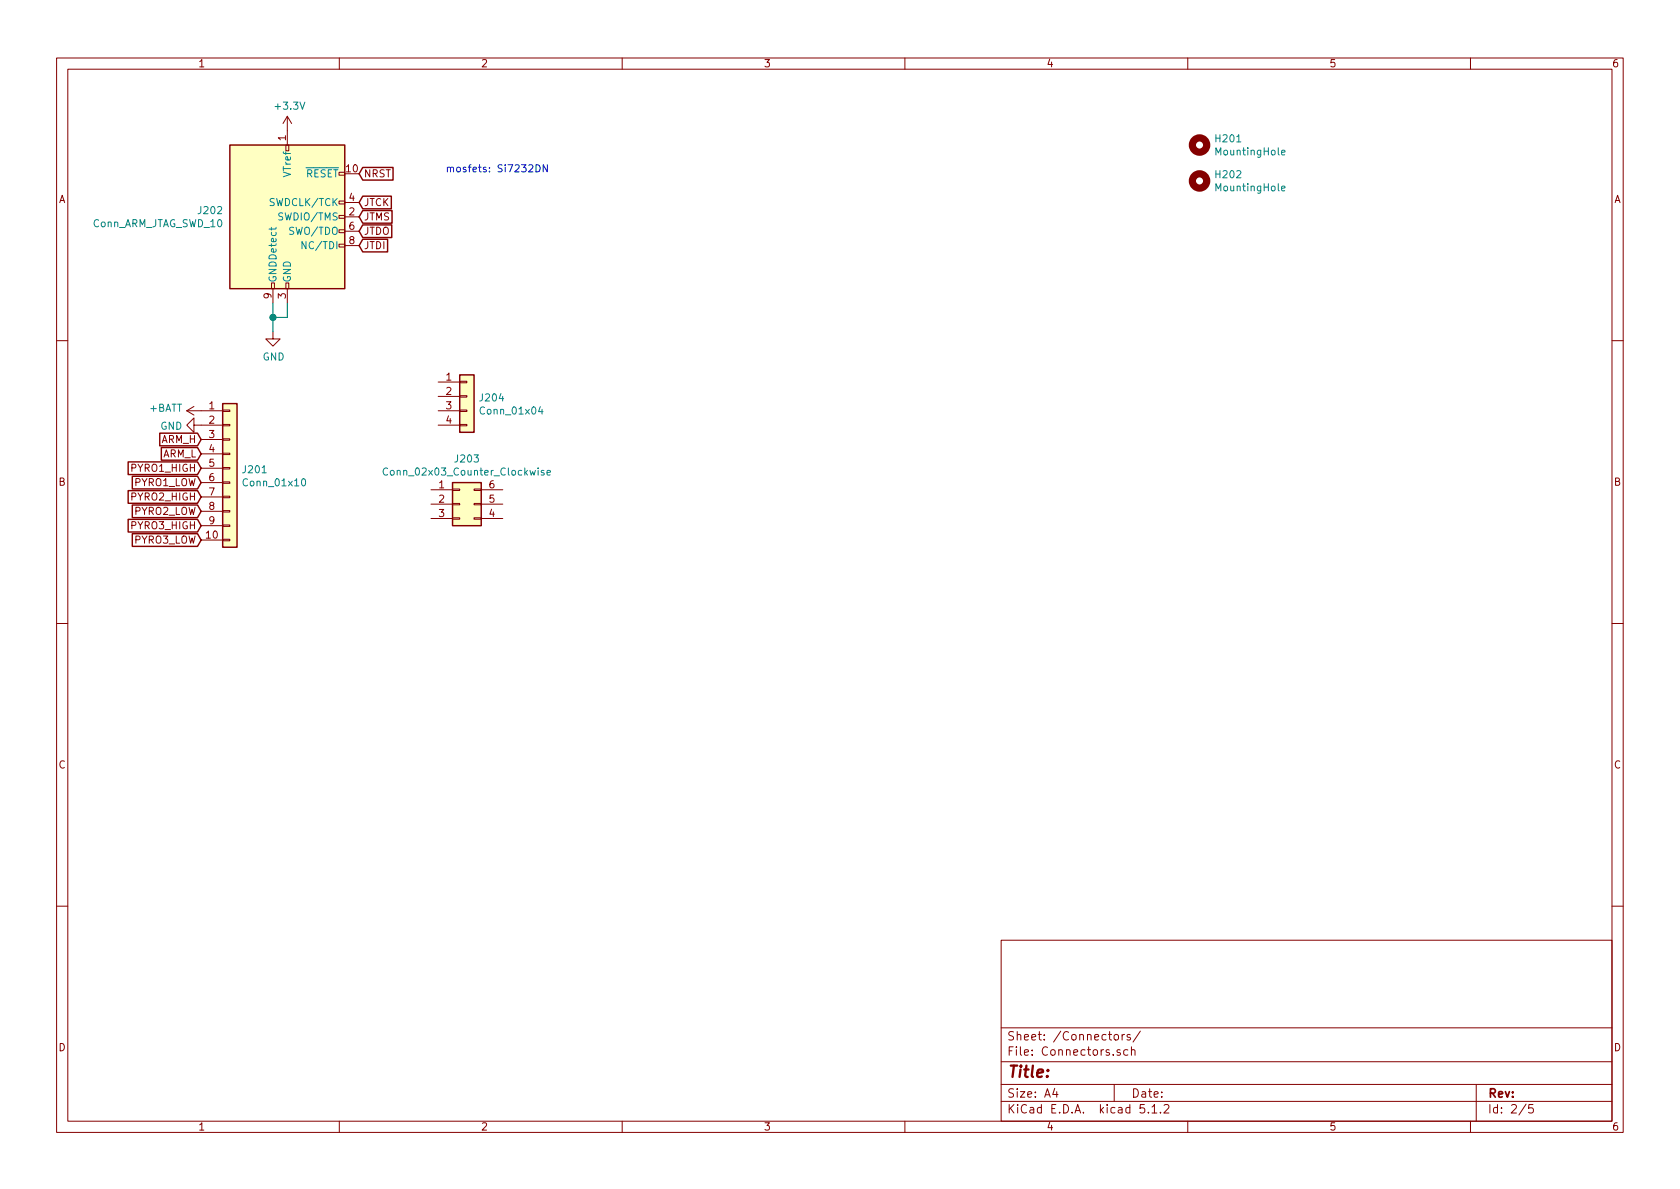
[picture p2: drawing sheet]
<svg xmlns="http://www.w3.org/2000/svg" width="297mm" height="210mm" viewBox="0 0 297 210" stroke-linecap="round" stroke-linejoin="round" font-family="sans-serif">
<g fill="none" stroke="#840000" stroke-width=".18">
<path d="M10 10.3h277v189.9h-277zM12 12.2h273v186.1h-273zM60 10.3v1.9M110 10.3v1.9M160 10.3v1.9M210 10.3v1.9M260 10.3v1.9M50.5 25.6h.6v1.1h-.6zM50.8 20.6v5M50.8 20.6l-.8 1.2M50.8 20.6l.8 1.2M59.9 35.6h1.1v.5h-1.1z"/>
<path d="M59.9 38.1h1.1v.5h-1.1zM59.9 30.5h1.1v.5h-1.1zM61 38.3h2.5M61 35.8h2.5M48 50h.5v1h-.5zM48.3 58.7v1.2h1.2l-1.2 1.3-1.3-1.3h1.3M48.3 51v2.6M50.5 50h.6v1h-.6zM50.8 51v2.6M59.9 40.6h1.1v.5h-1.1zM59.9 43.2h1.1v.5h-1.1zM61 40.9h2.5"/>
<path d="M61 43.4h2.5M10 60.2h2M33 72.6h6.4M33 72.6l1.3 .8M34.3 75.2v-1.3l-1.3 1.3 1.3 1.2v-1.2h5.1M34.3 71.9l-1.3 .7M35.6 77.7h3.8M39.4 77.6h1.2v.2h-1.2zM39.4 75.1h1.2v.2h-1.2zM39.4 72.5h1.2v.3h-1.2zM77.5 72.6h3.8M77.5 75.2h3.8"/>
<path d="M77.5 67.6h3.8M77.5 70.1h3.8M81.3 75.1h1.2v.2h-1.2zM81.3 72.5h1.2v.3h-1.2zM81.3 70h1.2v.2h-1.2zM81.3 67.4h1.2v.3h-1.2zM285 60.2h2M35.6 95.5h3.8M35.6 80.3h3.8M35.6 82.8h3.8M35.6 85.3h3.8M35.6 87.9h3.8"/>
<path d="M35.6 90.4h3.8M35.6 93h3.8M39.4 95.4h1.2v.2h-1.2zM39.4 92.8h1.2v.3h-1.2zM39.4 90.3h1.2v.2h-1.2zM39.4 87.8h1.2v.2h-1.2zM39.4 85.2h1.2v.3h-1.2zM39.4 82.7h1.2v.2h-1.2zM39.4 80.1h1.2v.3h-1.2zM76.2 86.6h3.8M76.2 89.1h3.8M76.2 91.7h3.8"/>
<path d="M80 91.6h1.3v.2h-1.3zM80 89h1.3v.3h-1.3zM80 86.5h1.3v.2h-1.3zM83.8 91.6h1.3v.2h-1.3zM83.8 89h1.3v.3h-1.3zM83.8 86.5h1.3v.2h-1.3zM85.1 86.6h3.8M85.1 89.1h3.8M85.1 91.7h3.8M10 110.3h2M285 110.3h2M10 160.2h2"/>
<path d="M177 166.3h108v32h-108zM285 160.2h2M60 198.3v1.9M110 198.3v1.9M160 198.3v1.9M177 194.8h108M177 191.8h108M177 187.8h108M177 181.8h108M186.5 192.5l-.4 1h1M186.8 193v1M197 191.8v3"/>
<path d="M197.1 183.1l.2-.2 .4 .2v.7l-.2 .1-.4-.1zM198 185.7l-.3-.1-.2 .2 .1 .2 .4 .2v.3h-.5M198.4 182.9v1M198.8 182.9l-.4 .3M199.4 185.7l-.4-.1-.3 .3 .1 .6 .2 .1 .4-.1M199.8 183l-.3-.1-.2 .2v.3l.5 .1v.3h-.5M200.1 185.7l.2-.1 .3 .1 .1 .9M200.1 185.1v1.5M201.6 182.3l-1.3 2M202.3 195.3h-.7l-.1 .7 .3-.1 .5 .1 .1 .2-.1 .5-.2 .1-.6-.1M203 196.7v.1M203.7 195.8l.4-.5v1.5"/>
<path d="M203.7 196.8h.8M205.2 196.7v.1M205.8 195.5l.2-.2h.4l.3 .5-.9 1h.9M210 198.3v1.9M260 198.3v1.9M261 191.8v6.5M269.8 195.2l-1.2 2M271 195.3h-.7v.7l.2-.1 .5 .1 .1 .2-.1 .5-.2 .1-.5-.1"/>
</g>
<g fill="#ffffc2" stroke="#ffffc2" stroke-width=".18">
<path d="M40.6 25.6h20.4v25.4h-20.4z"/>
<path d="M39.4 71.4h2.5v25.4h-2.5z"/>
<path d="M81.3 66.3h2.5v10.1h-2.5z"/>
<path d="M80 85.3h5.1v7.7h-5.1z"/>
</g>
<g fill="none" stroke="#840000" stroke-width=".25">
<path d="M40.6 25.6h20.4v25.4h-20.4zM64.1 29.6h5.4v2.2h-5.4l-.6-1.1zM64.1 34.7h5.1v2.2h-5.1l-.6-1.1zM64.1 37.2h5.2v2.3h-5.2l-.6-1.2zM64.1 39.8h5.2v2.2h-5.2l-.6-1.1zM64.1 42.3h4.4v2.2h-4.4l-.6-1.1zM28.2 76.6h6.7l.7 1.1-.7 1.1h-6.7zM28.5 79.1h6.4l.7 1.2-.7 1.1h-6.4zM39.4 71.4h2.5v25.4h-2.5zM81.3 66.3h2.5v10.1h-2.5zM22.7 81.7h12.2l.7 1.1-.7 1.1h-12.2zM22.7 86.8h12.2l.7 1.1-.7 1.1h-12.2z"/>
<path d="M22.7 91.8h12.2l.7 1.2-.7 1.1h-12.2zM23.4 89.3h11.5l.7 1.1-.7 1.1h-11.5zM23.4 94.4h11.5l.7 1.1-.7 1.1h-11.5zM23.4 84.2h11.5l.7 1.1-.7 1.2h-11.5zM80 85.3h5.1v7.7h-5.1z"/>
</g>
<path d="M226.6 27l.6-.1v-.3h-.4l-.2 .1 .1 .7h.5M226.6 33.3l.6-.1v-.2l-.4-.1-.2 .2 .1 .6h.5M48 40.2v.5M48.8 40.2l-.2 .3h-1.1M54.1 42.7v1.3l-.7-1.3v1.3M95.5 71.9l-.3 .9h.8M95.8 72.4v.8M53.5 84.7h.1a.69 .69 0 0 1 .4 .6 .69 .69 0 0 1-.4 .6 .83 .83 0 0 1-.1-1.2zM68.5 82.9a.6 .6 0 0 0-.8 .4 .6 .6 0 0 0 .6 .7l.2-.1M96.2 83.2h-.3l-.2 .2 .1 .1 .4 .2v.3h-.5M96.7 83.6l.6-.1v-.3h-.4l-.2 .2 .1 .6h.5" fill="none" stroke="#008484" stroke-width=".18"/>
<path d="M48.3 53.6v5.1M50.8 53.6v2.5h-2.5" fill="none" stroke="#008400" stroke-width=".18"/>
<circle cx="48.3" cy="56.1" r=".51" fill="#008400" stroke="#008400" stroke-width=".25"/>
<g fill="none" stroke="#840000" stroke-width="1.3">
<circle cx="212.1" cy="32" r="1.27"/>
<circle cx="212.1" cy="25.6" r="1.27"/>
</g>
<path d="M94.8 29.1a.64 .64 0 0 1 .7 .7 .64 .64 0 0 1-.7 .6zM96.8 29.1v1.3l-.8-1.3v1.3" fill="none" stroke="#0000c2" stroke-width=".18"/>
<text font-size="2.8" fill="#840000" x="178" y="190.5">Title:</text>
<g font-size="2.1" fill="#840000">
<text x="178" y="184">Sheet: /Connectors/</text>
<text x="178" y="186.7">File: Connectors.sch</text>
<text x="178" y="196.9">KiCad E.D.A. kicad 5.1.2</text>
<text x="178" y="194.1">Size: A4</text>
<text x="200" y="194.1">Date:</text>
<text x="263" y="194.1">Rev:</text>
<text x="263" y="196.9">Id: 2/5</text>
</g>
<g font-size="1.8" fill="#840000">
<text x="35" y="11.9">1</text>
<text x="85" y="11.9">2</text>
<text x="135" y="11.9">3</text>
<text x="185" y="11.9">4</text>
<text x="235" y="11.9">5</text>
<text x="285" y="11.9">6</text>
<text x="50.5" y="24.9" transform="rotate(-90 50.5 24.9)">1</text>
<text x="10.4" y="35.9">A</text>
<text x="61.3" y="30.5">10</text>
<text x="61.7" y="35.6">4</text>
<text x="64.3" y="31.4">NRST</text>
<text x="285.4" y="35.9">A</text>
<text x="61.7" y="38.1">2</text>
<text x="61.7" y="40.6">6</text>
<text x="64.3" y="36.4">JTCK</text>
<text x="64.3" y="39">JTMS</text>
<text x="64.3" y="41.5">JTDO</text>
<text x="61.7" y="43.2">8</text>
<text x="64.3" y="44.1">JTDI</text>
<text x="48" y="52.8" transform="rotate(-90 48 52.8)">9</text>
<text x="50.5" y="52.8" transform="rotate(-90 50.5 52.8)">3</text>
<text x="78.9" y="67.3">1</text>
<text x="78.9" y="69.8">2</text>
<text x="37" y="72.4">1</text>
<text x="37" y="74.9">2</text>
<text x="37" y="77.5">3</text>
<text x="78.9" y="72.4">3</text>
<text x="78.9" y="74.9">4</text>
<text x="23.4" y="83.4">PYRO1_HIGH</text>
<text x="28.5" y="78.4">ARM_H</text>
<text x="28.7" y="80.9">ARM_L</text>
<text x="37" y="80">4</text>
<text x="37" y="82.5">5</text>
<text x="10.4" y="85.9">B</text>
<text x="23.4" y="88.5">PYRO2_HIGH</text>
<text x="23.7" y="86">PYRO1_LOW</text>
<text x="37" y="85.1">6</text>
<text x="37" y="87.6">7</text>
<text x="77.6" y="86.4">1</text>
<text x="77.6" y="88.9">2</text>
<text x="86.5" y="88.9">5</text>
<text x="86.5" y="86.4">6</text>
<text x="285.4" y="85.9">B</text>
<text x="23.4" y="93.6">PYRO3_HIGH</text>
<text x="23.7" y="91.1">PYRO2_LOW</text>
<text x="36.5" y="95.2">10</text>
<text x="37" y="90.2">8</text>
<text x="37" y="92.7">9</text>
<text x="77.6" y="91.4">3</text>
<text x="86.5" y="91.4">4</text>
<text x="23.7" y="96.1">PYRO3_LOW</text>
<text x="10.4" y="135.9">C</text>
<text x="285.4" y="135.9">C</text>
<text x="10.4" y="185.9">D</text>
<text x="285.4" y="185.9">D</text>
<text x="35" y="199.9">1</text>
<text x="85" y="199.9">2</text>
<text x="135" y="199.9">3</text>
<text x="185" y="199.9">4</text>
<text x="235" y="199.9">5</text>
<text x="285" y="199.9">6</text>
</g>
<g font-size="1.8" fill="#008484">
<text x="48.8" y="19.4">+3.3V</text>
<text x="215.1" y="25.2">H201</text>
<text x="215.2" y="27.5">MountingHole</text>
<text x="51.4" y="31.2" transform="rotate(-90 51.4 31.2)">VTref</text>
<text x="54.1" y="31.4">RESET</text>
<text x="215.1" y="31.5">H202</text>
<text x="215.2" y="33.8">MountingHole</text>
<text x="16.3" y="40.2">Conn_ARM_JTAG_SWD_10</text>
<text x="35.2" y="37.9">J202</text>
<text x="48.1" y="36.4">SWDCLK/TCK</text>
<text x="49.7" y="39">SWDIO/TMS</text>
<text x="51.5" y="41.5">SWO/TDO</text>
<text x="54.1" y="44.1">NC/TDI</text>
<text x="48.9" y="50" transform="rotate(-90 48.9 50)">GNDDetect</text>
<text x="51.4" y="50" transform="rotate(-90 51.4 50)">GND</text>
<text x="46.4" y="63.7">GND</text>
<text x="85" y="71">J204</text>
<text x="26.4" y="72.8">+BATT</text>
<text x="28.3" y="76">GND</text>
<text x="85.2" y="73.3">Conn_01x04</text>
<text x="43.1" y="83.7">J201</text>
<text x="80.6" y="81.8">J203</text>
<text x="43.3" y="86">Conn_01x10</text>
<text x="68.7" y="84.1">Conn_02x03_Counter_Clockwise</text>
</g>
<text font-size="1.8" fill="#0000c2" x="78.7" y="30.5">mosfets: Si7232DN</text>
</svg>
